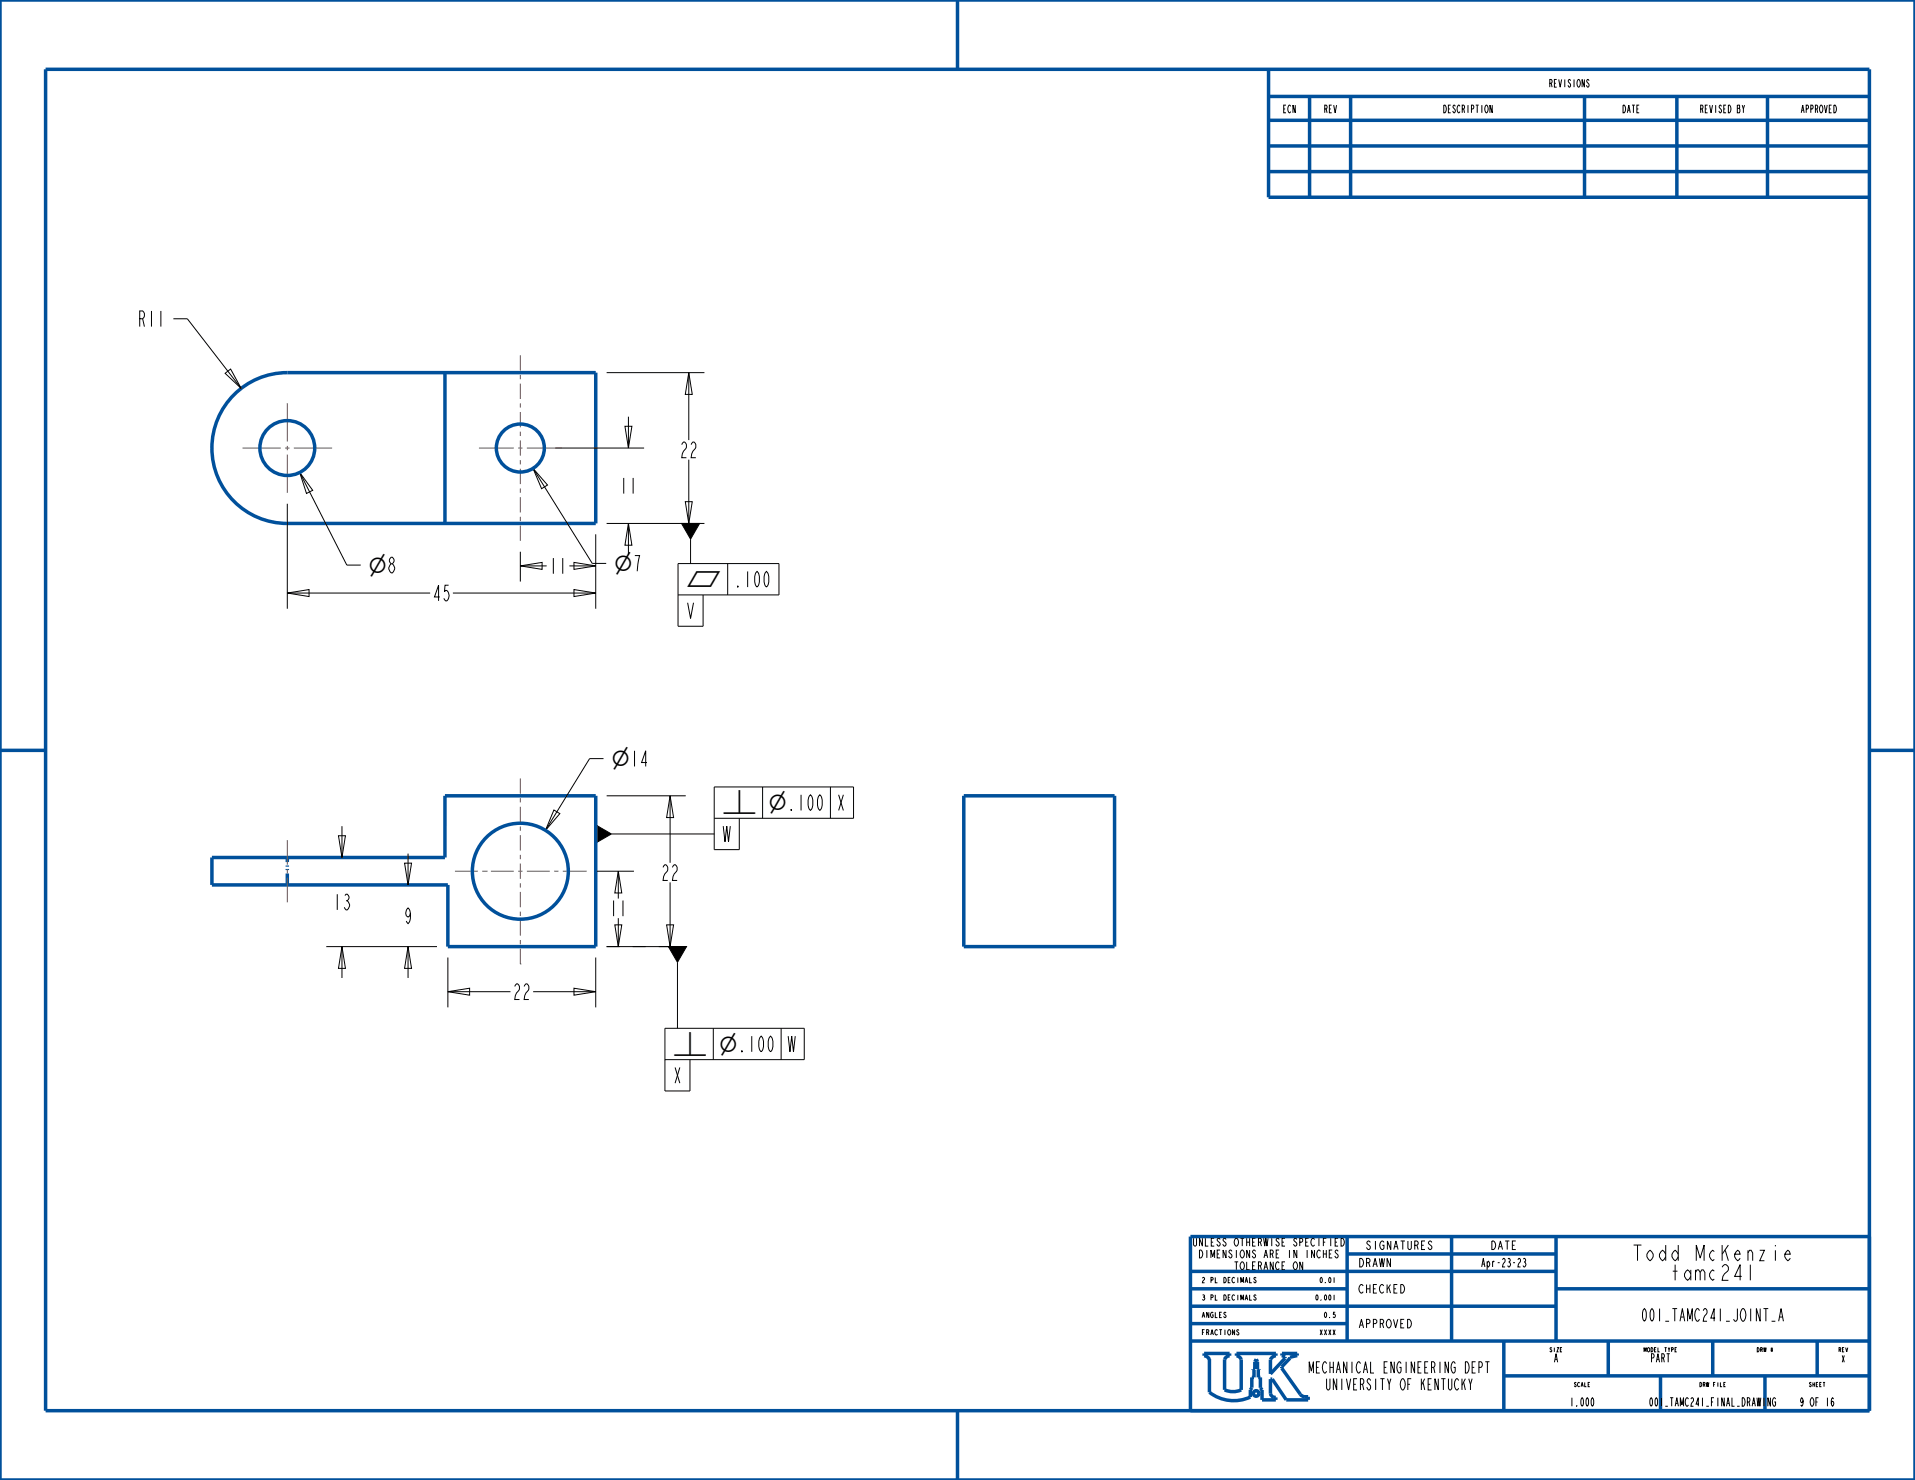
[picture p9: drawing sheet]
<svg xmlns="http://www.w3.org/2000/svg" width="279mm" height="216mm" viewBox="0 0 279 216" stroke-linecap="round" stroke-linejoin="round" font-family="sans-serif">
<g fill="none" stroke="#000" stroke-width=".15">
<path d="M25.3 46.5h2l7.9 10.2M32.8 54.5l.8-.7 1.6 2.9zM88.5 54.4h14.3M100.5 54.4l.5 3.1h-1zM100.5 54.4v9.8M41.9 73.5v15.3M43.7 68.9l1.9 2.6-.9 .5zM43.7 68.9l6.9 13.5h2M45.9 65.4a4 4 0 0 1-3.6 3.9M77.8 68.3l2.1 2.5-.9 .5zM77.8 68.3l8.6 13.9h2M81 65.4h13"/>
<path d="M86.9 77.9v10.9M88.5 76.4h14.3M91.2 62.2h1l-.5 3.2zM91.7 76.4l.5 3.1h-1zM91.7 60.8v4.6M91.7 76.4v4.5M99.4 76.4h2.7l-1.3 2.2zM100 73.2h1l-.5 3.2zM100.5 67.1v9.3M100.8 78.6v3.6M41.9 86.5l3.2-.5v1zM41.9 86.5h20.9"/>
<path d="M66.1 86.5h20.8M75.9 82.6l3.2-.6v1.1zM75.9 82.6h3.9M75.9 80.5v4.3M83.1 82.6h3.8M83.7 82l3.2 .6-3.2 .5zM83.7 86l3.2 .5-3.2 .5zM92.6 81h.7l-.3 2.3M98.9 86.8h14.8v-4.6h-14.8v9.2h3.7v-4.6M106.2 82.2v4.6M80.8 118.2l.9 .5-2.1 2.4zM88.1 110.7h-2.1l-6.4 10.4"/>
<path d="M88.5 116.1h11.6M97.8 116.1l.5 3.2h-1zM97.8 116.1v9.8M104.2 119.4h20.3v-4.6h-20.3v9.1h3.7v-4.5M111.3 114.8v4.6M121.2 114.8v4.6M47.6 138.1h16.2M49.4 121.9h1l-.5 3.2zM49.9 138.1l.5 3.2h-1zM49.9 120.5v4.6M49.9 138.1v4.6M59 125.9h1l-.5 3.2z"/>
<path d="M59.5 138.1l.5 3.2h-1zM59.5 124.5v4.6M59.5 138.1v4.6M65.3 139.7v7.3M86.9 120.3l2.3 1.4-2.3 1.3zM86.9 139.7v7.3M87 127.1h5.5M88.5 138.1h11.6M89.2 121.7h15M89.7 134.9h1l-.5 3.2zM90.2 127.1l.5 3.2h-1zM90.2 127.1v4"/>
<path d="M90.2 133.9v4.2M97.3 134.9h1l-.5 3.2zM97.5 138.1h2.7l-1.4 2.3zM97.8 128.7v9.4M65.3 144.7l3.2-.5v1zM65.3 144.7h9.2M77.8 144.7h9.1M83.7 144.2l3.2 .5-3.2 .5zM97 154.6h20.3v-4.6h-20.3v9.2h3.7v-4.6M98.8 140.4v9.6M104.1 150v4.6M114 150v4.6"/>
<path d="M178 180.8l-.1-.2-.3 .2 .4 .6v.3l-.3 .1-.2-.3M178.6 188.9a.39 .39 0 0 1 .3 .4 .39 .39 0 0 1-.3 .4zM178.6 186.3a.39 .39 0 0 1 .3 .4 .39 .39 0 0 1-.3 .4zM188.1 182.4v1.1M188.8 184.2l.1-.1a.63 .63 0 0 1 .4 .5 .63 .63 0 0 1-.4 .6l-.2-.3v-.3zM189.2 180.8l-.2-.2-.2 .2 .4 .6v.3l-.3 .1-.2-.3M190.1 184.1v1.1l-.5-1.1v1.1M191.8 182.4v1.1l-.4-1.1v1.1"/>
</g>
<g fill="none" stroke="#00509b" stroke-width=".51">
<path d="M0 0h279.4v215.9h-279.4zM6.7 10.1h266v195.7h-266zM139.7 0v10.1M185.1 10.1v18.7h87.6M185.1 17.5h87.6M185.1 14.1h87.6M191.1 14.1v14.7M197.1 14.1v14.7M231.2 14.1v14.7M244.7 14.1v14.7M257.9 14.1v14.7M185.1 25h87.6"/>
<path d="M185.1 21.3h87.6M34.1 57.6a11 11 0 0 1 7.8-3.2h45v22h-45a11 11 0 0 1-10.1-6.8 11 11 0 0 1 2.3-12zM64.9 54.4v22M0 109.5h6.7M140.6 116.1h22v22h-22zM272.7 109.5h6.7M30.9 125.1h34v-9h22v22h-21.6v-9h-34.4zM173.7 195.6h99M173.7 193.1h22.8M173.7 190.5h53.3M173.7 188h22.8M173.7 185.5h53.3"/>
<path d="M176.5 198.3v4.8a5.8 5.8 0 0 0 5.9 .7v-1l.2-.4v-1.5h.4v-1.1h-.2v-.1h.3v-1l.2-.4 .2 .4v1h.2v.1h-.1v1.1h.3v1.6l.2 .3v1.4h2v-.3a.69 .69 0 0 1-.7-.6v-2.1h.2l2.1 3h3.2v-.4a1.07 1.07 0 0 1-1.2-.4l-2.7-3.8M176.5 198.3a.96 .96 0 0 0-.8-.5v-.4h3.7v.4l-.6 .2-.1 .3v4.4a2.92 2.92 0 0 0 2.4 .1v-4.5l-.4-.4-.3-.1v-.4h5.8v.4a.96 .96 0 0 0-.8 .5v2.1l2.1-2.3v-.2l-.5-.2v-.3h2.3v.3l-1.1 .3v.1l-1.2 1.3M196.5 182.9h30.5M196.5 180.4v15.2M211.8 180.4v15.2M219.4 195.6v10.2M227 188h45.7M227 180.4v15.2M234.6 195.6v5.1M249.9 195.6v5.1M265.1 195.6v5.1M272.7 180.4h-99v25.4"/>
<path d="M139.7 205.8v10.1M219.4 200.7h53.3M242.3 200.7v5.1M257.5 200.7v5.1"/>
<circle cx="183.3" cy="203.3" r=".4"/>
</g>
<path d="M99.4 76.4h2.7l-1.3 2.2zM86.9 120.3l2.3 1.4-2.3 1.3zM97.5 138.1h2.7l-1.4 2.3z" fill="#000"/>
<path d="M88.5 138.1h10.3" fill="none" stroke="#000" stroke-width=".15" stroke-dasharray="1.9 1.9" stroke-linecap="butt"/>
<path d="M41.9 129.1v-4" fill="none" stroke="#00509b" stroke-width=".51" stroke-dasharray="1.7 .5 .2 .3 .2 .5" stroke-linecap="butt"/>
<!-- layer: 02___PRT_ALL_AXES -->
<g fill="none" stroke="#785055" stroke-width=".15">
<path d="M41.9 58.8v5.6M75.9 51.8v2.3M75.9 54.7v.6M75.9 56v2.2M75.9 58.8v.7M35.4 65.4h5.6M41.6 65.4h.6M41.9 65v.7M41.9 66.3v5.6M42.9 65.4h5.6M69.9 65.4h5.1M75.6 65.4h.6"/>
<path d="M75.9 60.1v2.2M75.9 63v.6M75.9 64.2v2.3M75.9 67.1v.6M75.9 68.4v2.2M75.9 71.3v.6M75.9 72.5v2.3M75.9 75.4v.6M75.9 76.7v2.2M76.9 65.4h5.1M75.9 113.6v2.2M75.9 116.4v.7"/>
<path d="M75.9 117.7v2.2M41.9 122.6v3.5M41.9 126.8v.6M41.9 128v3.6M66.4 127.1h3.3M70.4 127.1h.6M71 127.1h.1M71.6 127.1h3.4M75.6 127.1h.6M75.9 120.6v.6M75.9 121.8v2.3M75.9 124.7v.6"/>
<path d="M75.9 126v2.2M75.9 128.8v.7M75.9 130.1v2.3M75.9 133v.6M75.9 134.3v2.2M75.9 137.1v.7M75.9 138.4v2.2M76.9 127.1h3.3M80.8 127.1h.7M82.1 127.1h3.4M85.5 127.1h.1M75.9 140.6h.1"/>
</g>
<g fill="none" stroke="#00509b" stroke-width=".51">
<circle cx="41.9" cy="65.4" r="4"/>
<circle cx="75.9" cy="65.4" r="3.5"/>
<circle cx="75.9" cy="127.1" r="7"/>
</g>
<g font-size="3.1">
<text x="53.8" y="83.6">⌀8</text>
<text x="53.8" y="83.6">⌀</text>
<text x="89.6" y="83.3">⌀</text>
<text x="100.1" y="85.6">⏥</text>
<text x="89.2" y="111.8">⌀14</text>
<text x="89.2" y="111.8">⌀</text>
<text x="105.3" y="118.2">⏊</text>
<text x="112.1" y="118.2">⌀</text>
<text x="98.2" y="153.4">⏊</text>
<text x="104.9" y="153.4">⌀</text>
</g>
<g font-size="3">
<text x="20" y="47.6">R11</text>
<text x="99.1" y="66.8">22</text>
<text x="90.3" y="72">11</text>
<text x="80" y="83.7">11</text>
<text x="63" y="87.7">45</text>
<text x="107" y="85.6">.100</text>
<text x="100.1" y="90.2">V</text>
<text x="114.8" y="118.2">.100</text>
<text x="122" y="118.2">X</text>
<text x="105.3" y="122.8">W</text>
<text x="96.4" y="128.4">22</text>
<text x="48.5" y="132.7">13</text>
<text x="58.8" y="134.7">9</text>
<text x="88.8" y="133.7">11</text>
<text x="74.8" y="145.8">22</text>
<text x="107.6" y="153.4">.100</text>
<text x="114.8" y="153.4">W</text>
<text x="98.2" y="158">X</text>
<text x="234.4" y="183.9">Todd</text>
<text x="246.3" y="183.9">McKenzie</text>
<text x="241.6" y="186.8">tamc241</text>
</g>
<text font-size="2.4" x="236.2" y="192.7">001_TAMC241_JOINT_A</text>
<text font-size="2.1" fill="#00509b" x="186.8" y="200.3">MECHANICAL ENGINEERING DEPT</text>
<text font-size="2.1" x="190" y="202.8">UNIVERSITY OF KENTUCKY</text>
<g font-size="1.6">
<text x="197.7" y="182.3">SIGNATURES</text>
<text x="198.1" y="184.8">DRAWN</text>
<text x="215" y="184.8">Apr-23-23</text>
<text x="216.8" y="182.3">DATE</text>
<text x="198.1" y="188.6">CHECKED</text>
<text x="198.1" y="193.7">APPROVED</text>
<text x="226.5" y="198.7">A</text>
<text x="240.3" y="198.7">PART</text>
<text x="228.4" y="205.1">1.000</text>
<text x="237.7" y="205.1">001_TAMC241_FINAL_DRAWING 9 OF 16</text>
</g>
<g font-size="1.5">
<text x="186.8" y="16.5">ECN</text>
<text x="192.8" y="16.5">REV</text>
<text x="209.4" y="16.5">DESCRIPTION</text>
<text x="225" y="12.7">REVISIONS</text>
<text x="236.2" y="16.5">DATE</text>
<text x="247" y="16.5">REVISED BY</text>
<text x="261.9" y="16.5">APPROVED</text>
<text x="170.6" y="181.8">UNLESS</text>
<text x="171.7" y="183.5">DIMENSIONS</text>
<text x="178.4" y="181.8">OTHERWISE</text>
<text x="178.4" y="185.2">TOLERANCE</text>
<text x="184" y="183.5">ARE</text>
<text x="188.5" y="183.5">IN</text>
<text x="189.6" y="181.8">SPECIFIED</text>
<text x="191.8" y="183.5">INCHES</text>
</g>
<text font-size="1.3" x="268.5" y="198.7">X</text>
<g font-size="1">
<text x="175.3" y="189.7">3</text>
<text x="175.3" y="187.1">2</text>
<text x="176.9" y="189.7">PL</text>
<text x="176.9" y="187.1">PL</text>
<text x="179.3" y="189.7">DECIMALS</text>
<text x="179.3" y="187.1">DECIMALS</text>
<text x="190.9" y="189.7">0.001</text>
<text x="191.7" y="187.1">0.01</text>
<text x="175.3" y="194.7">FRACTIONS</text>
<text x="175.3" y="192.2">ANGLES</text>
<text x="191.7" y="194.7">XXXX</text>
<text x="192.5" y="192.2">0.5</text>
</g>
<g font-size=".8">
<text x="225.7" y="197.2">SIZE</text>
<text x="239" y="197.2">MODEL</text>
<text x="242.9" y="197.2">TYPE</text>
<text x="255.9" y="197.2">DRW</text>
<text x="258.5" y="197.2">#</text>
<text x="268" y="197.2">REV</text>
<text x="229.2" y="202.3">SCALE</text>
<text x="247.3" y="202.3">DRW</text>
<text x="249.9" y="202.3">FILE</text>
<text x="263.5" y="202.3">SHEET</text>
</g>
</svg>
